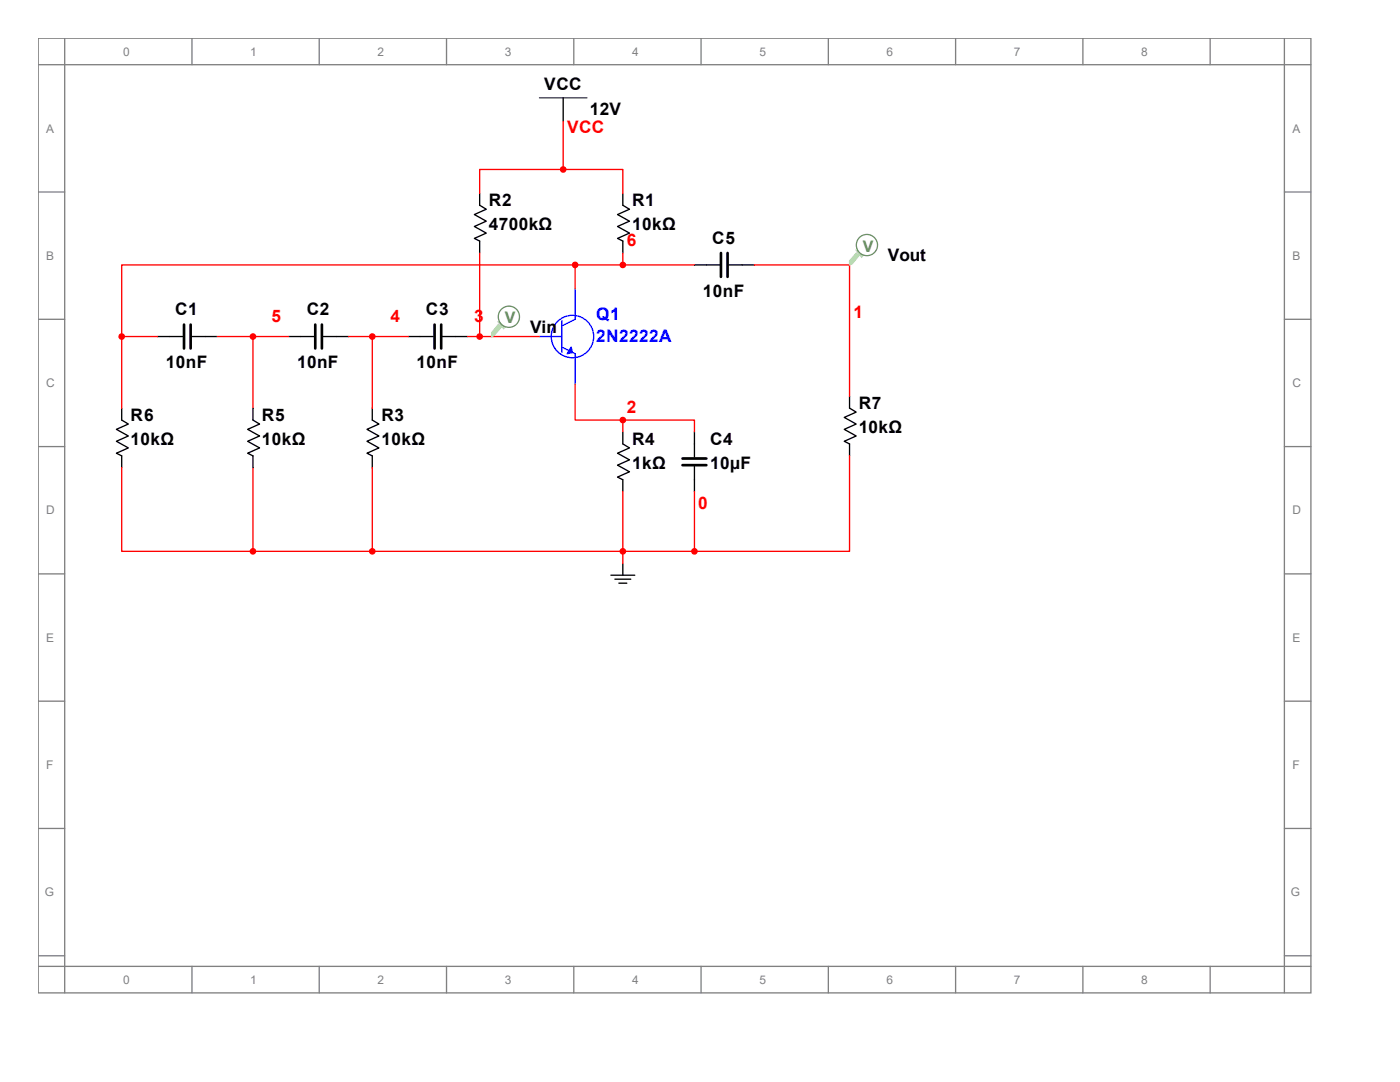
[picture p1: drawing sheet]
<svg xmlns="http://www.w3.org/2000/svg" width="279mm" height="216mm" viewBox="0 0 279 216" stroke-linecap="round" stroke-linejoin="round" font-family="sans-serif">
<g fill="none" stroke="#808080" stroke-width=".26">
<path d="M7.6 7.6h254v190.5h-254zM7.6 12.9h254M12.9 7.6v190.5M38.3 7.6v5.3M63.7 7.6v5.3M89.1 7.6v5.3M114.5 7.6v5.3M139.9 7.6v5.3M165.3 7.6v5.3M190.7 7.6v5.3M216.1 7.6v5.3M241.5 7.6v5.3"/>
<path d="M256.3 7.6v190.5M7.6 38.3h5.3M256.3 38.3h5.3M7.6 63.7h5.3M256.3 63.7h5.3M7.6 89.1h5.3M256.3 89.1h5.3M7.6 114.5h5.3M256.3 114.5h5.3M7.6 139.9h5.3M256.3 139.9h5.3M7.6 165.3h5.3"/>
<path d="M256.3 165.3h5.3M7.6 190.7h5.3M7.6 192.8h254M38.3 192.8v5.3M63.7 192.8v5.3M89.1 192.8v5.3M114.5 192.8v5.3M139.9 192.8v5.3M165.3 192.8v5.3M190.7 192.8v5.3M216.1 192.8v5.3M241.5 192.8v5.3"/>
<path d="M256.3 190.7h5.3"/>
</g>
<path d="M107.6 19.5h9.6" fill="none" stroke="#000" stroke-width=".2"/>
<g fill="none" stroke="#000" stroke-width=".26">
<path d="M112.4 19.5v4.8M95.7 38.6v2.4l1.3 .8-2.3 1 2.3 1.3-2.3 1.1 2.3 1.3-2.3 1.1 1 .5v2.4M124.3 38.6v2.4l1.3 .8-2.4 1 2.4 1.3-2.4 1.1 2.4 1.3-2.4 1.1 1.1 .5v2.4M31.4 67.2h5.1M38.3 67.2h5M57.6 67.2h5.1M64.5 67.2h5M81.4 67.2h5.1M88.3 67.2h5M24.3 81.4v2.4l1.3 .8-2.4 1.1 2.4 1.3-2.4 1.1 2.4 1.3-2.4 1 1.1 .6v2.3M50.5 81.4v2.4l1.3 .8-2.4 1.1 2.4 1.3-2.4 1.1 2.4 1.3-2.4 1 1.1 .6v2.3M74.3 81.4v2.4l1.3 .8-2.4 1.1 2.4 1.3-2.4 1.1 2.4 1.3-2.4 1 1.1 .6v2.3"/>
<path d="M124.3 86.2v2.4l1.3 .8-2.4 1 2.4 1.4-2.4 1 2.4 1.3-2.4 1.1 1.1 .5v2.4"/>
</g>
<path d="M36.7 64.8v4.7M38 64.8v4.7M62.9 64.8v4.7M64.2 64.8v4.7M86.7 64.8v4.7M88.1 64.8v4.7" fill="none" stroke="#000" stroke-width=".53"/>
<circle cx="112.4" cy="33.8" r=".53" fill="#f00" stroke="#f00" stroke-width=".26"/>
<path d="M112.4 33.8h-16.7v4.8M112.4 33.8h11.9v4.8M112.4 24.3v9.5" fill="none" stroke="#f00" stroke-width=".26"/>
<g fill="none" stroke="#00f" stroke-width=".26">
<path d="M110 67.2h2.1M112.1 64v6.3M112.1 69.3l2.7 1.3v1.3M114.8 62.4v1.3l-2.7 1.3"/>
<circle cx="114.2" cy="67.2" r="4.2"/>
</g>
<path d="M114 69.3l.2 1-1 .3z" fill="#00f" stroke="#00f" stroke-width=".26"/>
<path d="M114.8 57.6v4.8" fill="none" stroke="#00f" stroke-width=".26"/>
<path d="M107.6 67.2h2.4" fill="none" stroke="#00f" stroke-width=".26"/>
<path d="M114.8 71.9v4.8" fill="none" stroke="#00f" stroke-width=".26"/>
<g fill="#f00" stroke="#f00" stroke-width=".26">
<circle cx="95.7" cy="67.2" r=".53"/>
<circle cx="74.3" cy="67.2" r=".53"/>
<circle cx="50.5" cy="67.2" r=".53"/>
<circle cx="124.3" cy="110" r=".53"/>
<circle cx="74.3" cy="110" r=".53"/>
<circle cx="50.5" cy="110" r=".53"/>
<circle cx="124.3" cy="83.8" r=".53"/>
<circle cx="24.3" cy="67.2" r=".53"/>
<circle cx="114.8" cy="52.9" r=".53"/>
<circle cx="124.3" cy="52.9" r=".53"/>
<circle cx="138.6" cy="110" r=".53"/>
</g>
<g fill="none" stroke="#f00" stroke-width=".26">
<path d="M95.7 50.5v16.7M114.8 52.9h-90.5v14.3M114.8 52.9v4.7M114.8 52.9h23.8M124.3 50.5v2.4M150.5 52.9h19v26.2M24.3 67.2h7.1M24.3 67.2v14.2M43.3 67.2h14.3M50.5 67.2v14.2M69.5 67.2h11.9M74.3 67.2v14.2"/>
<path d="M93.3 67.2h14.3M114.8 76.7v7.1h9.5M24.3 93.3v16.7h26.2M50.5 93.3v16.7M74.3 93.3v16.7M124.3 83.8h14.3v2.4M124.3 83.8v2.4M124.3 98.1v14.3M138.6 98.1v11.9M169.5 91v19h-30.9M50.5 110h88.1"/>
</g>
<path d="M138.6 52.9h5M145.5 52.9h5M169.5 79.1v2.3l1.4 .8-2.4 1.1 2.4 1.3-2.4 1.1 2.4 1.3-2.4 1.1 1 .5v2.4M138.6 86.2v5M138.6 93.1v5M121.9 114.8h4.8M122.7 115.6h3.2M123.5 116.4h1.6M124.3 112.4v2.4" fill="none" stroke="#000" stroke-width=".26"/>
<path d="M143.9 50.5v4.7M145.2 50.5v4.7M136.2 91.5h4.8M136.2 92.8h4.8" fill="none" stroke="#000" stroke-width=".53"/>
<path d="M170.9 50.5l.5 .5-1.3 1.6-.6 .3v-.8z" fill-rule="evenodd" fill="#b3daac"/>
<path d="M170.9 50.5l.5 .5-1.3 1.6-.6 .3v-.8z" fill="none" stroke="#b3daac" stroke-width=".25"/>
<path d="M170.9 50h.3l1 1-.2 .3z" fill-rule="evenodd" fill="#b3daac"/>
<path d="M170.9 50h.3l1 1-.2 .3z" fill="none" stroke="#b3daac" stroke-width=".25"/>
<circle cx="173" cy="48.9" r="2.12" fill="#fff"/>
<circle cx="173" cy="48.9" r="2.12" fill="none" stroke="#698f63" stroke-width=".25"/>
<path d="M99.4 64.8l.6 .5-1.4 1.6-.5 .3v-.8z" fill-rule="evenodd" fill="#b3daac"/>
<path d="M99.4 64.8l.6 .5-1.4 1.6-.5 .3v-.8z" fill="none" stroke="#b3daac" stroke-width=".25"/>
<path d="M99.4 64.3h.3l1.1 1-.3 .3z" fill-rule="evenodd" fill="#b3daac"/>
<path d="M99.4 64.3h.3l1.1 1-.3 .3z" fill="none" stroke="#b3daac" stroke-width=".25"/>
<circle cx="101.6" cy="63.2" r="2.12" fill="#fff"/>
<circle cx="101.6" cy="63.2" r="2.12" fill="none" stroke="#698f63" stroke-width=".25"/>
<g font-size="3.4">
<text x="108.6" y="17.9">VCC</text>
<text x="117.7" y="22.9">12V</text>
<text x="97.6" y="41.2">R2</text>
<text x="126.2" y="41.2">R1</text>
<text x="97.6" y="45.9">4700kΩ</text>
<text x="126.2" y="45.9">10kΩ</text>
<text x="142.2" y="48.6">C5</text>
<text x="177.2" y="52.1">Vout</text>
<text x="140.3" y="59.2">10nF</text>
<text x="35" y="62.9">C1</text>
<text x="61.2" y="62.9">C2</text>
<text x="85" y="62.9">C3</text>
<text x="105.8" y="66.4">Vin</text>
<text x="33.1" y="73.4">10nF</text>
<text x="59.3" y="73.4">10nF</text>
<text x="83.1" y="73.4">10nF</text>
<text x="171.4" y="81.7">R7</text>
<text x="26.1" y="84">R6</text>
<text x="26.1" y="88.8">10kΩ</text>
<text x="52.3" y="84">R5</text>
<text x="52.3" y="88.8">10kΩ</text>
<text x="76.1" y="84">R3</text>
<text x="76.1" y="88.8">10kΩ</text>
<text x="126.2" y="88.8">R4</text>
<text x="141.7" y="88.8">C4</text>
<text x="171.4" y="86.4">10kΩ</text>
<text x="126.2" y="93.6">1kΩ</text>
<text x="141.7" y="93.6">10µF</text>
</g>
<g font-size="3.4" fill="#f00">
<text x="113.2" y="26.6">VCC</text>
<text x="125.1" y="49.1">6</text>
<text x="54.2" y="64.2">5</text>
<text x="77.9" y="64.2">4</text>
<text x="94.6" y="64.2">3</text>
<text x="170.3" y="63.4">1</text>
<text x="125.1" y="82.5">2</text>
<text x="139.3" y="101.5">0</text>
</g>
<g font-size="3.4" fill="#00f">
<text x="119" y="63.9">Q1</text>
<text x="119" y="68.2">2N2222A</text>
</g>
<g font-size="3.2" fill="#698f63">
<text x="172.2" y="50.2">V</text>
<text x="100.8" y="64.5">V</text>
</g>
<g font-size="2.4" fill="#808080">
<text x="24.6" y="11.1">0</text>
<text x="50" y="11.1">1</text>
<text x="75.4" y="11.1">2</text>
<text x="100.8" y="11.1">3</text>
<text x="126.2" y="11.1">4</text>
<text x="151.6" y="11.1">5</text>
<text x="177" y="11.1">6</text>
<text x="202.4" y="11.1">7</text>
<text x="227.8" y="11.1">8</text>
<text x="9.2" y="26.5">A</text>
<text x="257.9" y="26.5">A</text>
<text x="9.2" y="51.9">B</text>
<text x="257.9" y="51.9">B</text>
<text x="9.2" y="77.3">C</text>
<text x="257.9" y="77.3">C</text>
<text x="9.2" y="102.7">D</text>
<text x="257.9" y="102.7">D</text>
<text x="9.2" y="128.1">E</text>
<text x="257.9" y="128.1">E</text>
<text x="9.2" y="153.5">F</text>
<text x="257.9" y="153.5">F</text>
<text x="8.9" y="178.9">G</text>
<text x="257.6" y="178.9">G</text>
<text x="24.6" y="196.3">0</text>
<text x="50" y="196.3">1</text>
<text x="75.4" y="196.3">2</text>
<text x="100.8" y="196.3">3</text>
<text x="126.2" y="196.3">4</text>
<text x="151.6" y="196.3">5</text>
<text x="177" y="196.3">6</text>
<text x="202.4" y="196.3">7</text>
<text x="227.8" y="196.3">8</text>
</g>
</svg>
